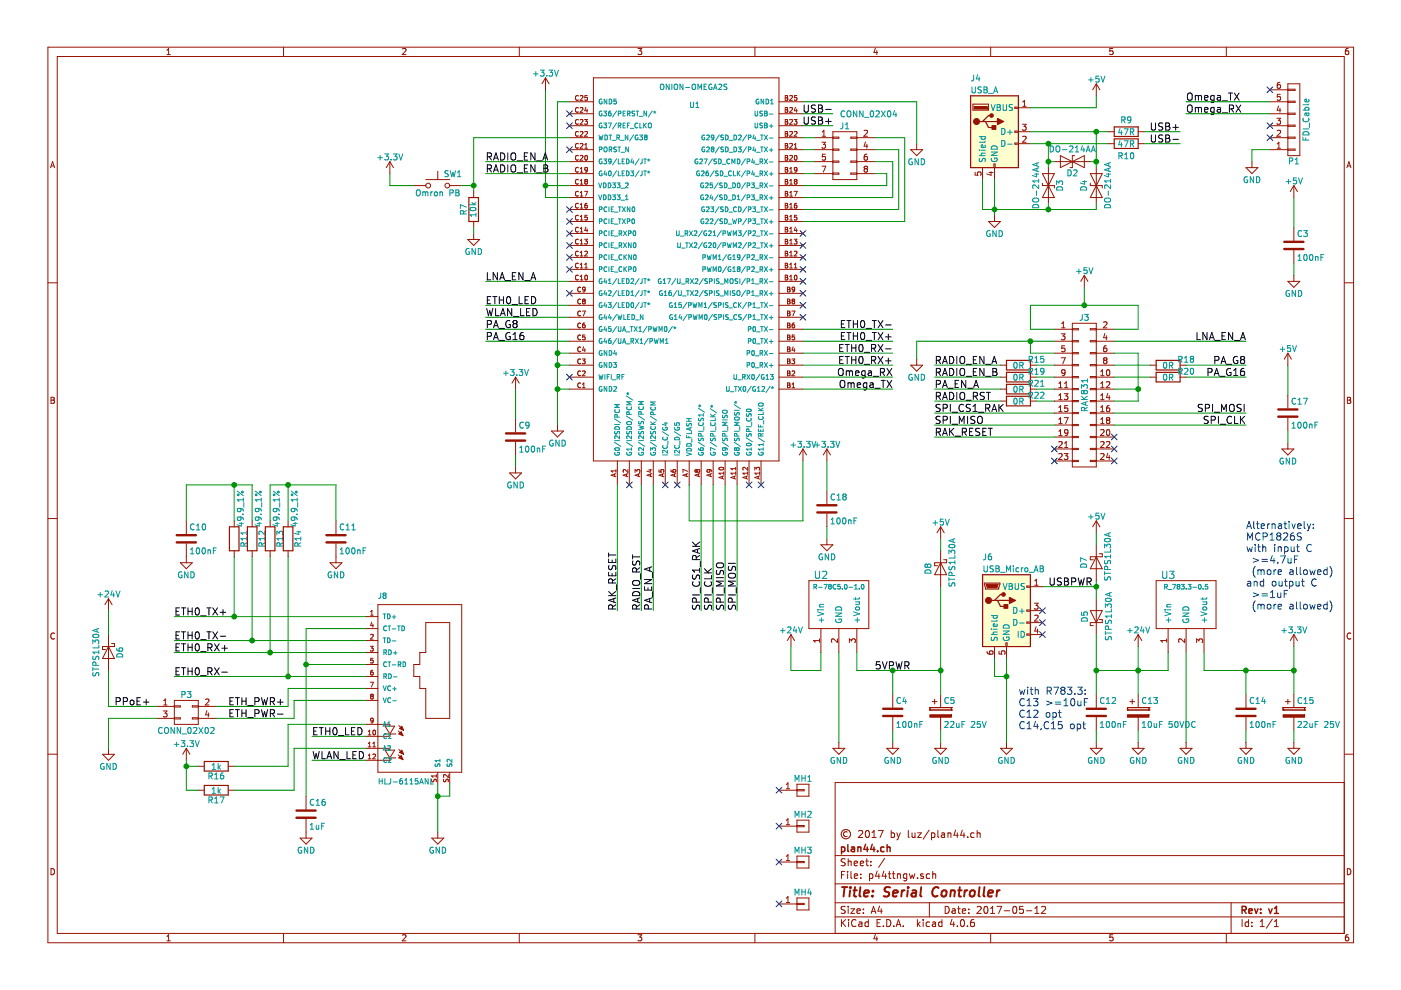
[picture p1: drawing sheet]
EESchema Schematic File Version 2
LIBS:power
LIBS:device
LIBS:transistors
LIBS:conn
LIBS:linear
LIBS:regul
LIBS:74xx
LIBS:74xgxx
LIBS:cmos4000
LIBS:adc-dac
LIBS:memory
LIBS:xilinx
LIBS:microcontrollers
LIBS:dsp
LIBS:microchip
LIBS:analog_switches
LIBS:motorola
LIBS:texas
LIBS:intel
LIBS:audio
LIBS:interface
LIBS:digital-audio
LIBS:philips
LIBS:display
LIBS:cypress
LIBS:siliconi
LIBS:opto
LIBS:atmel
LIBS:contrib
LIBS:valves
LIBS:leds
LIBS:mechanical
LIBS:switches
LIBS:plan44
LIBS:p44ttngw-cache
EELAYER 25 0
EELAYER END
$Descr A4 11693 8268
encoding utf-8
Sheet 1 1
Title "Serial Controller"
Date "2017-05-12"
Rev "v1"
Comp "plan44.ch"
Comment1 "© 2017 by luz/plan44.ch"
Comment2 ""
Comment3 ""
Comment4 ""
$EndDescr
$Comp
L GND #PWR01
U 1 1
P 7650 1200
F 0 "#PWR01" H 7650 950 50  0001 C CNN
F 1 "GND" H 7650 1050 50  0000 C CNN
F 2 "" H 7650 1200 50  0000 C CNN
F 3 "" H 7650 1200 50  0000 C CNN
	1    7650 1200
	1    0    0    -1  
$EndComp
$Comp
L Recom_R78Cxx U3
U 1 1
P 9900 5100
F 0 "U3" H 9750 5400 60  0000 C CNN
F 1 "R_783.3-0.5" H 9900 5300 39  0000 C CNN
F 2 "plan44:Recom-R78Cxx" H 9900 5100 60  0001 C CNN
F 3 "" H 9900 5100 60  0001 C CNN
F 4 "distrelec.ch" H 9900 5100 60  0001 C CNN "Field4"
F 5 "169-07-680" H 9900 5100 60  0001 C CNN "Field5"
	1    9900 5100
	1    0    0    -1  
$EndComp
$Comp
L C C14
U 1 1
P 10400 5950
F 0 "C14" H 10425 6050 50  0000 L CNN
F 1 "100nF" H 10425 5850 50  0000 L CNN
F 2 "Capacitors_SMD:C_1206_HandSoldering" H 10438 5800 50  0001 C CNN
F 3 "" H 10400 5950 50  0000 C CNN
	1    10400 5950
	1    0    0    -1  
$EndComp
$Comp
L C C9
U 1 1
P 4300 3650
F 0 "C9" H 4325 3750 50  0000 L CNN
F 1 "100nF" H 4325 3550 50  0000 L CNN
F 2 "Capacitors_SMD:C_1206_HandSoldering" H 4338 3500 50  0001 C CNN
F 3 "" H 4300 3650 50  0000 C CNN
	1    4300 3650
	1    0    0    -1  
$EndComp
$Comp
L GND #PWR02
U 1 1
P 4300 3900
F 0 "#PWR02" H 4300 3650 50  0001 C CNN
F 1 "GND" H 4300 3750 50  0000 C CNN
F 2 "" H 4300 3900 50  0000 C CNN
F 3 "" H 4300 3900 50  0000 C CNN
	1    4300 3900
	1    0    0    -1  
$EndComp
$Comp
L GND #PWR03
U 1 1
P 10400 6200
F 0 "#PWR03" H 10400 5950 50  0001 C CNN
F 1 "GND" H 10400 6050 50  0000 C CNN
F 2 "" H 10400 6200 50  0000 C CNN
F 3 "" H 10400 6200 50  0000 C CNN
	1    10400 6200
	1    0    0    -1  
$EndComp
$Comp
L CP C13
U 1 1
P 9500 5950
F 0 "C13" H 9525 6050 50  0000 L CNN
F 1 "10uF 50VDC" H 9525 5850 50  0000 L CNN
F 2 "Capacitors_ThroughHole:CP_Radial_D7.5mm_P2.50mm" H 9538 5800 50  0001 C CNN
F 3 "" H 9500 5950 50  0000 C CNN
F 4 "distrelec.ch" H 9500 5950 60  0001 C CNN "Field4"
F 5 "167-00-587" H 9500 5950 60  0001 C CNN "Field5"
	1    9500 5950
	1    0    0    -1  
$EndComp
$Comp
L GND #PWR04
U 1 1
P 9500 6200
F 0 "#PWR04" H 9500 5950 50  0001 C CNN
F 1 "GND" H 9500 6050 50  0000 C CNN
F 2 "" H 9500 6200 50  0000 C CNN
F 3 "" H 9500 6200 50  0000 C CNN
	1    9500 6200
	1    0    0    -1  
$EndComp
$Comp
L GND #PWR05
U 1 1
P 9900 6200
F 0 "#PWR05" H 9900 5950 50  0001 C CNN
F 1 "GND" H 9900 6050 50  0000 C CNN
F 2 "" H 9900 6200 50  0000 C CNN
F 3 "" H 9900 6200 50  0000 C CNN
	1    9900 6200
	1    0    0    -1  
$EndComp
$Comp
L +3.3V #PWR06
U 1 1
P 10800 5400
F 0 "#PWR06" H 10800 5250 50  0001 C CNN
F 1 "+3.3V" H 10800 5540 50  0000 C CNN
F 2 "" H 10800 5400 50  0000 C CNN
F 3 "" H 10800 5400 50  0000 C CNN
	1    10800 5400
	1    0    0    -1  
$EndComp
$Comp
L +3.3V #PWR07
U 1 1
P 4300 3250
F 0 "#PWR07" H 4300 3100 50  0001 C CNN
F 1 "+3.3V" H 4300 3390 50  0000 C CNN
F 2 "" H 4300 3250 50  0000 C CNN
F 3 "" H 4300 3250 50  0000 C CNN
	1    4300 3250
	1    0    0    -1  
$EndComp
Text Label 7450 3150 2    60   ~ 0
Omega_RX
Text Label 7450 3250 2    60   ~ 0
Omega_TX
$Comp
L CONN_01X06 P1
U 1 1
P 10800 1000
F 0 "P1" H 10800 1350 50  0000 C CNN
F 1 "FDI_Cable" V 10900 1000 50  0000 C CNN
F 2 "Pin_Headers:Pin_Header_Straight_1x06_Pitch2.54mm" H 10800 1000 50  0001 C CNN
F 3 "" H 10800 1000 50  0000 C CNN
	1    10800 1000
	1    0    0    1   
$EndComp
$Comp
L GND #PWR08
U 1 1
P 10450 1350
F 0 "#PWR08" H 10450 1100 50  0001 C CNN
F 1 "GND" H 10450 1200 50  0000 C CNN
F 2 "" H 10450 1350 50  0000 C CNN
F 3 "" H 10450 1350 50  0000 C CNN
	1    10450 1350
	1    0    0    -1  
$EndComp
Text Label 9900 850  0    60   ~ 0
Omega_TX
Text Label 9900 950  0    60   ~ 0
Omega_RX
$Comp
L C C18
U 1 1
P 6900 4250
F 0 "C18" H 6925 4350 50  0000 L CNN
F 1 "100nF" H 6925 4150 50  0000 L CNN
F 2 "Capacitors_SMD:C_1206_HandSoldering" H 6938 4100 50  0001 C CNN
F 3 "" H 6900 4250 50  0000 C CNN
	1    6900 4250
	1    0    0    -1  
$EndComp
$Comp
L GND #PWR09
U 1 1
P 6900 4500
F 0 "#PWR09" H 6900 4250 50  0001 C CNN
F 1 "GND" H 6900 4350 50  0000 C CNN
F 2 "" H 6900 4500 50  0000 C CNN
F 3 "" H 6900 4500 50  0000 C CNN
	1    6900 4500
	1    0    0    -1  
$EndComp
$Comp
L +3.3V #PWR010
U 1 1
P 6900 3850
F 0 "#PWR010" H 6900 3700 50  0001 C CNN
F 1 "+3.3V" H 6900 3990 50  0000 C CNN
F 2 "" H 6900 3850 50  0000 C CNN
F 3 "" H 6900 3850 50  0000 C CNN
	1    6900 3850
	1    0    0    -1  
$EndComp
$Comp
L HLJ-6115ANL J8
U 1 1
P 3450 5850
F 0 "J8" H 3150 6700 45  0000 L BNN
F 1 "HLJ-6115ANL" H 3150 5150 45  0000 L BNN
F 2 "plan44:HLJ-6115ANL" H 3480 6000 20  0001 C CNN
F 3 "" H 3450 5850 60  0001 C CNN
F 4 "iTead Studio" H 3450 5850 60  0001 C CNN "Field4"
	1    3450 5850
	1    0    0    -1  
$EndComp
Text Label 7450 2750 2    60   ~ 0
ETH0_TX-
Text Label 7450 2850 2    60   ~ 0
ETH0_TX+
Text Label 7450 2950 2    60   ~ 0
ETH0_RX-
Text Label 7450 3050 2    60   ~ 0
ETH0_RX+
Text Label 1450 5150 0    60   ~ 0
ETH0_TX+
Text Label 1450 5350 0    60   ~ 0
ETH0_TX-
Text Label 1450 5450 0    60   ~ 0
ETH0_RX+
Text Label 1450 5650 0    60   ~ 0
ETH0_RX-
$Comp
L CONN_02X02 P3
U 1 1
P 1550 5950
F 0 "P3" H 1550 6100 50  0000 C CNN
F 1 "CONN_02X02" H 1550 5800 50  0000 C CNN
F 2 "Pin_Headers:Pin_Header_Straight_2x02_Pitch2.54mm" H 1550 4750 50  0001 C CNN
F 3 "" H 1550 4750 50  0000 C CNN
	1    1550 5950
	1    0    0    -1  
$EndComp
$Comp
L GND #PWR011
U 1 1
P 900 6250
F 0 "#PWR011" H 900 6000 50  0001 C CNN
F 1 "GND" H 900 6100 50  0000 C CNN
F 2 "" H 900 6250 50  0000 C CNN
F 3 "" H 900 6250 50  0000 C CNN
	1    900  6250
	1    0    0    -1  
$EndComp
$Comp
L C C16
U 1 1
P 2550 6800
F 0 "C16" H 2575 6900 50  0000 L CNN
F 1 "1uF" H 2575 6700 50  0000 L CNN
F 2 "Capacitors_SMD:C_1206_HandSoldering" H 2588 6650 50  0001 C CNN
F 3 "" H 2550 6800 50  0000 C CNN
	1    2550 6800
	1    0    0    -1  
$EndComp
$Comp
L GND #PWR012
U 1 1
P 2550 6950
F 0 "#PWR012" H 2550 6700 50  0001 C CNN
F 1 "GND" H 2550 6800 50  0000 C CNN
F 2 "" H 2550 6950 50  0000 C CNN
F 3 "" H 2550 6950 50  0000 C CNN
	1    2550 6950
	1    0    0    -1  
$EndComp
$Comp
L R R11
U 1 1
P 1950 4500
F 0 "R11" V 2030 4500 50  0000 C CNN
F 1 "49.9_1%" V 2000 4750 50  0000 C CNN
F 2 "Resistors_SMD:R_0805_HandSoldering" V 1880 4500 50  0001 C CNN
F 3 "" H 1950 4500 50  0000 C CNN
	1    1950 4500
	1    0    0    -1  
$EndComp
$Comp
L R R12
U 1 1
P 2100 4500
F 0 "R12" V 2180 4500 50  0000 C CNN
F 1 "49.9_1%" V 2150 4750 50  0000 C CNN
F 2 "Resistors_SMD:R_0805_HandSoldering" V 2030 4500 50  0001 C CNN
F 3 "" H 2100 4500 50  0000 C CNN
	1    2100 4500
	1    0    0    -1  
$EndComp
$Comp
L R R13
U 1 1
P 2250 4500
F 0 "R13" V 2330 4500 50  0000 C CNN
F 1 "49.9_1%" V 2300 4750 50  0000 C CNN
F 2 "Resistors_SMD:R_0805_HandSoldering" V 2180 4500 50  0001 C CNN
F 3 "" H 2250 4500 50  0000 C CNN
	1    2250 4500
	1    0    0    -1  
$EndComp
$Comp
L R R14
U 1 1
P 2400 4500
F 0 "R14" V 2480 4500 50  0000 C CNN
F 1 "49.9_1%" V 2450 4750 50  0000 C CNN
F 2 "Resistors_SMD:R_0805_HandSoldering" V 2330 4500 50  0001 C CNN
F 3 "" H 2400 4500 50  0000 C CNN
	1    2400 4500
	1    0    0    -1  
$EndComp
$Comp
L C C10
U 1 1
P 1550 4500
F 0 "C10" H 1575 4600 50  0000 L CNN
F 1 "100nF" H 1575 4400 50  0000 L CNN
F 2 "Capacitors_SMD:C_1206_HandSoldering" H 1588 4350 50  0001 C CNN
F 3 "" H 1550 4500 50  0000 C CNN
	1    1550 4500
	1    0    0    -1  
$EndComp
$Comp
L C C11
U 1 1
P 2800 4500
F 0 "C11" H 2825 4600 50  0000 L CNN
F 1 "100nF" H 2825 4400 50  0000 L CNN
F 2 "Capacitors_SMD:C_1206_HandSoldering" H 2838 4350 50  0001 C CNN
F 3 "" H 2800 4500 50  0000 C CNN
	1    2800 4500
	1    0    0    -1  
$EndComp
$Comp
L GND #PWR013
U 1 1
P 1550 4650
F 0 "#PWR013" H 1550 4400 50  0001 C CNN
F 1 "GND" H 1550 4500 50  0000 C CNN
F 2 "" H 1550 4650 50  0000 C CNN
F 3 "" H 1550 4650 50  0000 C CNN
	1    1550 4650
	1    0    0    -1  
$EndComp
$Comp
L GND #PWR014
U 1 1
P 2800 4650
F 0 "#PWR014" H 2800 4400 50  0001 C CNN
F 1 "GND" H 2800 4500 50  0000 C CNN
F 2 "" H 2800 4650 50  0000 C CNN
F 3 "" H 2800 4650 50  0000 C CNN
	1    2800 4650
	1    0    0    -1  
$EndComp
$Comp
L R R16
U 1 1
P 1800 6400
F 0 "R16" V 1880 6400 50  0000 C CNN
F 1 "1k" V 1800 6400 50  0000 C CNN
F 2 "Resistors_SMD:R_1206_HandSoldering" V 1730 6400 50  0001 C CNN
F 3 "" H 1800 6400 50  0000 C CNN
F 4 "distrelec.ch" V 1800 6400 60  0001 C CNN "Field4"
F 5 "300-56-913" V 1800 6400 60  0001 C CNN "Field5"
	1    1800 6400
	0    1    1    0   
$EndComp
$Comp
L R R17
U 1 1
P 1800 6600
F 0 "R17" V 1880 6600 50  0000 C CNN
F 1 "1k" V 1800 6600 50  0000 C CNN
F 2 "Resistors_SMD:R_1206_HandSoldering" V 1730 6600 50  0001 C CNN
F 3 "" H 1800 6600 50  0000 C CNN
	1    1800 6600
	0    1    1    0   
$EndComp
$Comp
L +3.3V #PWR015
U 1 1
P 1550 6350
F 0 "#PWR015" H 1550 6200 50  0001 C CNN
F 1 "+3.3V" H 1550 6490 50  0000 C CNN
F 2 "" H 1550 6350 50  0000 C CNN
F 3 "" H 1550 6350 50  0000 C CNN
	1    1550 6350
	1    0    0    -1  
$EndComp
Text Label 2600 6150 0    60   ~ 0
ETH0_LED
Text Label 4050 2550 0    60   ~ 0
ETH0_LED
$Comp
L GND #PWR016
U 1 1
P 3650 6950
F 0 "#PWR016" H 3650 6700 50  0001 C CNN
F 1 "GND" H 3650 6800 50  0000 C CNN
F 2 "" H 3650 6950 50  0000 C CNN
F 3 "" H 3650 6950 50  0000 C CNN
	1    3650 6950
	1    0    0    -1  
$EndComp
$Comp
L CONN_01X01 MH1
U 1 1
P 6700 6600
F 0 "MH1" H 6700 6700 50  0000 C CNN
F 1 "CONN_01X01" V 6800 6600 50  0001 C CNN
F 2 "Mounting_Holes:MountingHole_3.2mm_M3_DIN965_Pad" H 6700 6600 50  0001 C CNN
F 3 "" H 6700 6600 50  0000 C CNN
	1    6700 6600
	1    0    0    -1  
$EndComp
$Comp
L CONN_01X01 MH2
U 1 1
P 6700 6900
F 0 "MH2" H 6700 7000 50  0000 C CNN
F 1 "CONN_01X01" V 6800 6900 50  0001 C CNN
F 2 "Mounting_Holes:MountingHole_3.2mm_M3_DIN965_Pad" H 6700 6900 50  0001 C CNN
F 3 "" H 6700 6900 50  0000 C CNN
	1    6700 6900
	1    0    0    -1  
$EndComp
NoConn ~ 10600 750 
NoConn ~ 10600 1050
NoConn ~ 10600 1150
NoConn ~ 6500 6600
NoConn ~ 6500 6900
Text Label 1900 5900 0    60   ~ 0
ETH_PWR+
Text Label 1900 6000 0    60   ~ 0
ETH_PWR-
Wire Wire Line
	6900 3850 6900 4100
Wire Wire Line
	6900 4500 6900 4400
Wire Wire Line
	10600 850  9900 850 
Wire Wire Line
	10600 950  9900 950 
Wire Wire Line
	10450 1250 10600 1250
Wire Wire Line
	10450 1350 10450 1250
Wire Wire Line
	6700 3250 7450 3250
Wire Wire Line
	6700 3150 7450 3150
Wire Wire Line
	4300 3250 4300 3500
Connection ~ 10400 5600
Wire Wire Line
	10400 5800 10400 5600
Wire Wire Line
	10800 5400 10800 5800
Wire Wire Line
	10050 5600 10800 5600
Wire Wire Line
	10050 5450 10050 5600
Wire Wire Line
	9900 6200 9900 5450
Wire Wire Line
	10400 6200 10400 6100
Wire Wire Line
	9500 6200 9500 6100
Wire Wire Line
	9750 5600 9750 5450
Wire Wire Line
	4300 3900 4300 3800
Wire Wire Line
	7650 850  6700 850 
Wire Wire Line
	7650 850  7650 1200
Wire Wire Line
	6700 2850 7450 2850
Wire Wire Line
	6700 2750 7450 2750
Wire Wire Line
	6700 2950 7450 2950
Wire Wire Line
	6700 3050 7450 3050
Wire Wire Line
	1450 5150 3050 5150
Wire Wire Line
	1450 5350 3050 5350
Wire Wire Line
	1450 5450 3050 5450
Wire Wire Line
	1450 5650 3050 5650
Wire Wire Line
	2550 5550 3050 5550
Wire Wire Line
	2550 5250 2550 6650
Wire Wire Line
	3050 5250 2550 5250
Wire Wire Line
	1300 5900 900  5900
Wire Wire Line
	900  5900 900  5600
Wire Wire Line
	1300 6000 900  6000
Wire Wire Line
	900  6000 900  6250
Connection ~ 2550 5550
Wire Wire Line
	1950 4650 1950 5150
Connection ~ 1950 5150
Wire Wire Line
	2100 4650 2100 5350
Connection ~ 2100 5350
Wire Wire Line
	2400 5650 2400 4650
Connection ~ 2400 5650
Wire Wire Line
	2250 4650 2250 5450
Connection ~ 2250 5450
Wire Wire Line
	1550 4350 1550 4050
Wire Wire Line
	1550 4050 2100 4050
Wire Wire Line
	2100 4050 2100 4350
Wire Wire Line
	1950 4350 1950 4050
Connection ~ 1950 4050
Wire Wire Line
	2250 4350 2250 4050
Wire Wire Line
	2250 4050 2800 4050
Wire Wire Line
	2800 4050 2800 4350
Wire Wire Line
	2400 4350 2400 4050
Connection ~ 2400 4050
Wire Wire Line
	1950 6400 2400 6400
Wire Wire Line
	2400 6400 2400 6050
Wire Wire Line
	2400 6050 3050 6050
Wire Wire Line
	3050 6250 2450 6250
Wire Wire Line
	2450 6250 2450 6600
Wire Wire Line
	2450 6600 1950 6600
Wire Wire Line
	1550 6600 1650 6600
Wire Wire Line
	1550 6350 1550 6600
Wire Wire Line
	1550 6400 1650 6400
Connection ~ 1550 6400
Wire Wire Line
	3050 6150 2600 6150
Wire Wire Line
	3050 6350 2600 6350
Wire Wire Line
	4750 2650 4050 2650
Wire Wire Line
	4750 2850 4050 2850
Wire Wire Line
	4750 2750 4050 2750
Wire Wire Line
	3650 6550 3650 6950
Wire Wire Line
	3750 6550 3750 6650
Wire Wire Line
	3750 6650 3650 6650
Connection ~ 3650 6650
Wire Wire Line
	4750 2350 4050 2350
Wire Wire Line
	4750 2550 4050 2550
Wire Wire Line
	1800 5900 2400 5900
Wire Wire Line
	2400 5900 2400 5750
Wire Wire Line
	2400 5750 3050 5750
Wire Wire Line
	1800 6000 2450 6000
Wire Wire Line
	2450 6000 2450 5850
Wire Wire Line
	2450 5850 3050 5850
$Comp
L CP C15
U 1 1
P 10800 5950
F 0 "C15" H 10825 6050 50  0000 L CNN
F 1 "22uF 25V" H 10825 5850 50  0000 L CNN
F 2 "Capacitors_ThroughHole:CP_Radial_D7.5mm_P2.50mm" H 10838 5800 50  0001 C CNN
F 3 "" H 10800 5950 50  0000 C CNN
F 4 "distrelec.ch" H 10800 5950 60  0001 C CNN "Field4"
F 5 "167-00-355" H 10800 5950 60  0001 C CNN "Field5"
	1    10800 5950
	1    0    0    -1  
$EndComp
Connection ~ 10800 5600
$Comp
L GND #PWR017
U 1 1
P 10800 6200
F 0 "#PWR017" H 10800 5950 50  0001 C CNN
F 1 "GND" H 10800 6050 50  0000 C CNN
F 2 "" H 10800 6200 50  0000 C CNN
F 3 "" H 10800 6200 50  0000 C CNN
	1    10800 6200
	1    0    0    -1  
$EndComp
Wire Wire Line
	10800 6100 10800 6200
$Comp
L CONN_01X01 MH3
U 1 1
P 6700 7200
F 0 "MH3" H 6700 7300 50  0000 C CNN
F 1 "CONN_01X01" V 6800 7200 50  0001 C CNN
F 2 "Mounting_Holes:MountingHole_3.2mm_M3_DIN965_Pad" H 6700 7200 50  0001 C CNN
F 3 "" H 6700 7200 50  0000 C CNN
	1    6700 7200
	1    0    0    -1  
$EndComp
$Comp
L CONN_01X01 MH4
U 1 1
P 6700 7550
F 0 "MH4" H 6700 7650 50  0000 C CNN
F 1 "CONN_01X01" V 6800 7550 50  0001 C CNN
F 2 "Mounting_Holes:MountingHole_3.2mm_M3_DIN965_Pad" H 6700 7550 50  0001 C CNN
F 3 "" H 6700 7550 50  0000 C CNN
	1    6700 7550
	1    0    0    -1  
$EndComp
$Comp
L +3.3V #PWR018
U 1 1
P 4550 750
F 0 "#PWR018" H 4550 600 50  0001 C CNN
F 1 "+3.3V" H 4550 890 50  0000 C CNN
F 2 "" H 4550 750 50  0000 C CNN
F 3 "" H 4550 750 50  0000 C CNN
	1    4550 750 
	1    0    0    -1  
$EndComp
$Comp
L C C17
U 1 1
P 10750 3450
F 0 "C17" H 10775 3550 50  0000 L CNN
F 1 "100nF" H 10775 3350 50  0000 L CNN
F 2 "Capacitors_SMD:C_1206_HandSoldering" H 10788 3300 50  0001 C CNN
F 3 "" H 10750 3450 50  0000 C CNN
	1    10750 3450
	1    0    0    -1  
$EndComp
$Comp
L GND #PWR019
U 1 1
P 10750 3700
F 0 "#PWR019" H 10750 3450 50  0001 C CNN
F 1 "GND" H 10750 3550 50  0000 C CNN
F 2 "" H 10750 3700 50  0000 C CNN
F 3 "" H 10750 3700 50  0000 C CNN
	1    10750 3700
	1    0    0    -1  
$EndComp
Wire Wire Line
	10750 3050 10750 3300
Wire Wire Line
	10750 3700 10750 3600
$Comp
L +24V #PWR020
U 1 1
P 9500 5400
F 0 "#PWR020" H 9500 5250 50  0001 C CNN
F 1 "+24V" H 9500 5540 50  0000 C CNN
F 2 "" H 9500 5400 50  0000 C CNN
F 3 "" H 9500 5400 50  0000 C CNN
	1    9500 5400
	1    0    0    -1  
$EndComp
Wire Wire Line
	9150 5600 9750 5600
NoConn ~ 6500 7200
NoConn ~ 6500 7550
$Comp
L +24V #PWR021
U 1 1
P 900 5100
F 0 "#PWR021" H 900 4950 50  0001 C CNN
F 1 "+24V" H 900 5240 50  0000 C CNN
F 2 "" H 900 5100 50  0000 C CNN
F 3 "" H 900 5100 50  0000 C CNN
	1    900  5100
	1    0    0    -1  
$EndComp
$Comp
L C C12
U 1 1
P 9150 5950
F 0 "C12" H 9175 6050 50  0000 L CNN
F 1 "100nF" H 9175 5850 50  0000 L CNN
F 2 "Capacitors_SMD:C_1206_HandSoldering" H 9188 5800 50  0001 C CNN
F 3 "" H 9150 5950 50  0000 C CNN
	1    9150 5950
	1    0    0    -1  
$EndComp
$Comp
L GND #PWR022
U 1 1
P 9150 6200
F 0 "#PWR022" H 9150 5950 50  0001 C CNN
F 1 "GND" H 9150 6050 50  0000 C CNN
F 2 "" H 9150 6200 50  0000 C CNN
F 3 "" H 9150 6200 50  0000 C CNN
	1    9150 6200
	1    0    0    -1  
$EndComp
Wire Wire Line
	9150 6100 9150 6200
Text Label 4050 2650 0    60   ~ 0
WLAN_LED
Text Label 2600 6350 0    60   ~ 0
WLAN_LED
$Comp
L C C3
U 1 1
P 10800 2050
F 0 "C3" H 10825 2150 50  0000 L CNN
F 1 "100nF" H 10825 1950 50  0000 L CNN
F 2 "Capacitors_SMD:C_1206_HandSoldering" H 10838 1900 50  0001 C CNN
F 3 "" H 10800 2050 50  0000 C CNN
	1    10800 2050
	1    0    0    -1  
$EndComp
$Comp
L GND #PWR023
U 1 1
P 10800 2300
F 0 "#PWR023" H 10800 2050 50  0001 C CNN
F 1 "GND" H 10800 2150 50  0000 C CNN
F 2 "" H 10800 2300 50  0000 C CNN
F 3 "" H 10800 2300 50  0000 C CNN
	1    10800 2300
	1    0    0    -1  
$EndComp
Wire Wire Line
	10800 1650 10800 1900
Wire Wire Line
	10800 2300 10800 2200
$Comp
L ONION-OMEGA2S U1
U 1 1
P 5750 2250
F 0 "U1" H 5750 3600 45  0000 L BNN
F 1 "ONION-OMEGA2S" H 5500 3750 45  0000 L BNN
F 2 "plan44:ONION-OMEGA2S" H 5800 3500 20  0001 C CNN
F 3 "" H 4650 2350 60  0001 C CNN
F 4 "onion.io" H 5750 2250 60  0001 C CNN "Field4"
F 5 "Omega2S" H 5750 2250 60  0001 C CNN "Field5"
	1    5750 2250
	1    0    0    -1  
$EndComp
Wire Wire Line
	4750 2950 4650 2950
Wire Wire Line
	4650 850  4650 3550
Wire Wire Line
	4750 3050 4650 3050
Connection ~ 4650 3050
Wire Wire Line
	4750 3250 4650 3250
Connection ~ 4650 3250
NoConn ~ 4750 3150
$Comp
L GND #PWR024
U 1 1
P 4650 3550
F 0 "#PWR024" H 4650 3300 50  0001 C CNN
F 1 "GND" H 4650 3400 50  0000 C CNN
F 2 "" H 4650 3550 50  0000 C CNN
F 3 "" H 4650 3550 50  0000 C CNN
	1    4650 3550
	1    0    0    -1  
$EndComp
Wire Wire Line
	4550 750  4550 1650
Wire Wire Line
	4550 1650 4750 1650
Wire Wire Line
	4750 1550 4550 1550
Connection ~ 4550 1550
Wire Wire Line
	4650 850  4750 850 
Connection ~ 4650 2950
Wire Wire Line
	4750 1350 4050 1350
Wire Wire Line
	4750 1450 4050 1450
Wire Wire Line
	5750 4050 5750 4350
Wire Wire Line
	5750 4350 6700 4350
Wire Wire Line
	6700 4350 6700 3850
$Comp
L +3.3V #PWR025
U 1 1
P 6700 3850
F 0 "#PWR025" H 6700 3700 50  0001 C CNN
F 1 "+3.3V" H 6700 3990 50  0000 C CNN
F 2 "" H 6700 3850 50  0000 C CNN
F 3 "" H 6700 3850 50  0000 C CNN
	1    6700 3850
	1    0    0    -1  
$EndComp
$Comp
L GND #PWR026
U 1 1
P 8400 6200
F 0 "#PWR026" H 8400 5950 50  0001 C CNN
F 1 "GND" H 8400 6050 50  0000 C CNN
F 2 "" H 8400 6200 50  0000 C CNN
F 3 "" H 8400 6200 50  0000 C CNN
	1    8400 6200
	1    0    0    -1  
$EndComp
$Comp
L D_Schottky D5
U 1 1
P 9150 5150
F 0 "D5" H 9150 5250 50  0000 C CNN
F 1 "STPS1L30A" H 9150 5050 50  0000 C CNN
F 2 "Diodes_SMD:D_SMA_Handsoldering" H 9150 5150 50  0001 C CNN
F 3 "" H 9150 5150 50  0001 C CNN
	1    9150 5150
	0    -1   -1   0   
$EndComp
Wire Wire Line
	8700 4900 9150 4900
Wire Wire Line
	9150 4850 9150 5000
$Comp
L CONN_02X04 J1
U 1 1
P 7050 1300
F 0 "J1" H 7050 1550 50  0000 C CNN
F 1 "CONN_02X04" H 7250 1650 50  0000 C CNN
F 2 "Pin_Headers:Pin_Header_Straight_2x04_Pitch2.54mm" H 7050 100 50  0001 C CNN
F 3 "" H 7050 100 50  0001 C CNN
	1    7050 1300
	1    0    0    -1  
$EndComp
Wire Wire Line
	6700 1150 6800 1150
Wire Wire Line
	6700 1250 6800 1250
Wire Wire Line
	6700 1350 6800 1350
Wire Wire Line
	6700 1450 6800 1450
Wire Wire Line
	6700 1550 7400 1550
Wire Wire Line
	7400 1550 7400 1450
Wire Wire Line
	7400 1450 7300 1450
Wire Wire Line
	6700 1650 7450 1650
Wire Wire Line
	7450 1650 7450 1350
Wire Wire Line
	7450 1350 7300 1350
Wire Wire Line
	7300 1250 7500 1250
Wire Wire Line
	7500 1250 7500 1750
Wire Wire Line
	7500 1750 6700 1750
Wire Wire Line
	6700 1850 7550 1850
Wire Wire Line
	7550 1850 7550 1150
Wire Wire Line
	7550 1150 7300 1150
$Comp
L SW_Push SW1
U 1 1
P 3650 1550
F 0 "SW1" H 3700 1650 50  0000 L CNN
F 1 "Omron PB" H 3650 1490 50  0000 C CNN
F 2 "Buttons_Switches_ThroughHole:SW_PUSH_6mm_h4.3mm" H 3650 1750 50  0001 C CNN
F 3 "" H 3650 1750 50  0001 C CNN
F 4 "distrelec.ch" H 3650 1550 60  0001 C CNN "Field4"
F 5 "110-88-847" H 3650 1550 60  0001 C CNN "Field5"
	1    3650 1550
	1    0    0    -1  
$EndComp
Wire Wire Line
	4750 1150 3950 1150
Wire Wire Line
	3950 1150 3950 1600
Wire Wire Line
	3950 1550 3850 1550
Wire Wire Line
	3450 1550 3250 1550
Wire Wire Line
	3250 1550 3250 1450
$Comp
L +3.3V #PWR028
U 1 1
P 3250 1450
F 0 "#PWR028" H 3250 1300 50  0001 C CNN
F 1 "+3.3V" H 3250 1590 50  0000 C CNN
F 2 "" H 3250 1450 50  0000 C CNN
F 3 "" H 3250 1450 50  0000 C CNN
	1    3250 1450
	1    0    0    -1  
$EndComp
$Comp
L R R7
U 1 1
P 3950 1750
F 0 "R7" V 4030 1750 50  0000 C CNN
F 1 "10k" V 3950 1750 50  0000 C CNN
F 2 "Resistors_SMD:R_1206_HandSoldering" V 3880 1750 50  0001 C CNN
F 3 "" H 3950 1750 50  0001 C CNN
	1    3950 1750
	-1   0    0    1   
$EndComp
Connection ~ 3950 1550
$Comp
L GND #PWR029
U 1 1
P 3950 1950
F 0 "#PWR029" H 3950 1700 50  0001 C CNN
F 1 "GND" H 3950 1800 50  0000 C CNN
F 2 "" H 3950 1950 50  0000 C CNN
F 3 "" H 3950 1950 50  0000 C CNN
	1    3950 1950
	1    0    0    -1  
$EndComp
Wire Wire Line
	3950 1950 3950 1900
$Comp
L D_Schottky D6
U 1 1
P 900 5450
F 0 "D6" H 900 5550 50  0000 C CNN
F 1 "STPS1L30A" H 900 5350 50  0000 C CNN
F 2 "Diodes_SMD:D_SMA_Handsoldering" H 900 5450 50  0001 C CNN
F 3 "" H 900 5450 50  0001 C CNN
	1    900  5450
	0    1    1    0   
$EndComp
Wire Wire Line
	900  5100 900  5300
NoConn ~ 4750 1250
NoConn ~ 4750 1750
NoConn ~ 4750 1850
NoConn ~ 4750 1950
NoConn ~ 4750 2050
NoConn ~ 4750 2150
NoConn ~ 4750 2250
NoConn ~ 6250 4050
NoConn ~ 6350 4050
NoConn ~ 5250 4050
$Comp
L USB_A J4
U 1 1
P 8300 1100
F 0 "J4" H 8100 1550 50  0000 L CNN
F 1 "USB_A" H 8100 1450 50  0000 L CNN
F 2 "Connect:USB_A" H 8450 1050 50  0001 C CNN
F 3 "" H 8450 1050 50  0001 C CNN
F 4 "distrelec.ch" H 8300 1100 60  0001 C CNN "Field4"
F 5 "300-49-711" H 8300 1100 60  0001 C CNN "Field5"
	1    8300 1100
	1    0    0    -1  
$EndComp
Wire Wire Line
	8200 1500 8200 1750
Wire Wire Line
	8300 1500 8300 1800
$Comp
L GND #PWR030
U 1 1
P 8300 1800
F 0 "#PWR030" H 8300 1550 50  0001 C CNN
F 1 "GND" H 8300 1650 50  0000 C CNN
F 2 "" H 8300 1800 50  0000 C CNN
F 3 "" H 8300 1800 50  0000 C CNN
	1    8300 1800
	1    0    0    -1  
$EndComp
Wire Wire Line
	8200 1750 9150 1750
Connection ~ 8300 1750
Connection ~ 9150 4900
$Comp
L D_TVS D3
U 1 1
P 8750 1550
F 0 "D3" H 8750 1650 50  0000 C CNN
F 1 "DO-214AA" H 8750 1450 50  0000 C CNN
F 2 "Diodes_SMD:D_SMB_Handsoldering" H 8750 1550 50  0001 C CNN
F 3 "" H 8750 1550 50  0001 C CNN
F 4 "distrelec.ch" H 8750 1550 60  0001 C CNN "Field4"
F 5 "170-13-564" H 8750 1550 60  0001 C CNN "Field5"
	1    8750 1550
	0    1    1    0   
$EndComp
$Comp
L D_TVS D4
U 1 1
P 9150 1550
F 0 "D4" H 9150 1450 50  0000 C CNN
F 1 "DO-214AA" H 9150 1650 50  0000 C CNN
F 2 "Diodes_SMD:D_SMB_Handsoldering" H 9150 1550 50  0001 C CNN
F 3 "" H 9150 1550 50  0001 C CNN
	1    9150 1550
	0    1    1    0   
$EndComp
Wire Wire Line
	9150 1750 9150 1700
Wire Wire Line
	8750 1700 8750 1750
Connection ~ 8750 1750
Wire Wire Line
	8600 1100 9250 1100
Wire Wire Line
	8600 1200 9250 1200
$Comp
L D_TVS D2
U 1 1
P 8950 1350
F 0 "D2" H 8950 1450 50  0000 C CNN
F 1 "DO-214AA" H 8950 1250 50  0000 C CNN
F 2 "Diodes_SMD:D_SMB_Handsoldering" H 8950 1350 50  0001 C CNN
F 3 "" H 8950 1350 50  0001 C CNN
	1    8950 1350
	-1   0    0    1   
$EndComp
Wire Wire Line
	8750 1200 8750 1400
Connection ~ 8750 1200
Wire Wire Line
	8800 1350 8750 1350
Connection ~ 8750 1350
Wire Wire Line
	9150 1100 9150 1400
Connection ~ 9150 1100
Wire Wire Line
	9100 1350 9150 1350
Connection ~ 9150 1350
Wire Wire Line
	6700 950  6950 950 
Wire Wire Line
	6700 1050 6950 1050
Text Label 6950 950  2    60   ~ 0
USB-
Text Label 6950 1050 2    60   ~ 0
USB+
Text Label 9850 1100 2    60   ~ 0
USB+
Text Label 9850 1200 2    60   ~ 0
USB-
$Comp
L R R9
U 1 1
P 9400 1100
F 0 "R9" V 9300 1100 50  0000 C CNN
F 1 "47R" V 9400 1100 50  0000 C CNN
F 2 "Resistors_SMD:R_1206_HandSoldering" V 9330 1100 50  0001 C CNN
F 3 "" H 9400 1100 50  0001 C CNN
F 4 "distrelec.ch" V 9400 1100 60  0001 C CNN "Field4"
F 5 "300-56-961" V 9400 1100 60  0001 C CNN "Field5"
	1    9400 1100
	0    1    1    0   
$EndComp
$Comp
L R R10
U 1 1
P 9400 1200
F 0 "R10" V 9500 1200 50  0000 C CNN
F 1 "47R" V 9400 1200 50  0000 C CNN
F 2 "Resistors_SMD:R_1206_HandSoldering" V 9330 1200 50  0001 C CNN
F 3 "" H 9400 1200 50  0001 C CNN
	1    9400 1200
	0    1    1    0   
$EndComp
Wire Wire Line
	9550 1100 9850 1100
Wire Wire Line
	9550 1200 9850 1200
$Comp
L USB_OTG J6
U 1 1
P 8400 5100
F 0 "J6" H 8200 5550 50  0000 L CNN
F 1 "USB_Micro_AB" H 8200 5450 50  0000 L CNN
F 2 "plan44:USB_Micro-B-SMD" H 8550 5050 50  0001 C CNN
F 3 "" H 8550 5050 50  0001 C CNN
F 4 "distrelec.ch" H 8400 5100 60  0001 C CNN "Field4"
F 5 "300-09-164" H 8400 5100 60  0001 C CNN "Field5"
	1    8400 5100
	1    0    0    -1  
$EndComp
Wire Wire Line
	8400 5500 8400 6200
Wire Wire Line
	8300 5500 8300 5650
Wire Wire Line
	8300 5650 8400 5650
Connection ~ 8400 5650
NoConn ~ 8700 5100
NoConn ~ 8700 5200
NoConn ~ 8700 5300
Text Label 950  5900 0    60   ~ 0
PPoE+
$Comp
L D_Schottky D7
U 1 1
P 9150 4700
F 0 "D7" H 9150 4600 50  0000 C CNN
F 1 "STPS1L30A" H 9100 4800 50  0000 C CNN
F 2 "Diodes_SMD:D_SMA_Handsoldering" H 9150 4700 50  0001 C CNN
F 3 "" H 9150 4700 50  0001 C CNN
F 4 "distrelec.ch" H 9150 4700 60  0001 C CNN "Field4"
F 5 "300-18-841" H 9150 4700 60  0001 C CNN "Field5"
	1    9150 4700
	0    1    1    0   
$EndComp
Text Label 8750 4900 0    60   ~ 0
USBPWR
Wire Wire Line
	9150 5300 9150 5800
Connection ~ 9150 5600
Wire Wire Line
	9500 5400 9500 5800
Connection ~ 9500 5600
Text Notes 10400 5100 0    60   ~ 0
Alternatively:\nMCP1826S\nwith input C\n >=4.7uF\n (more allowed)\nand output C\n >=1uF\n (more allowed)
Text Notes 8500 6100 0    60   ~ 0
with R783.3:\nC13 >=10uF\nC12 opt\nC14,C15 opt
Wire Wire Line
	8600 900  9150 900 
$Comp
L +5V #PWR031
U 1 1
P 9150 800
F 0 "#PWR031" H 9150 650 50  0001 C CNN
F 1 "+5V" H 9150 940 50  0000 C CNN
F 2 "" H 9150 800 50  0001 C CNN
F 3 "" H 9150 800 50  0001 C CNN
	1    9150 800 
	1    0    0    -1  
$EndComp
Wire Wire Line
	9150 900  9150 800 
$Comp
L Recom_R78Cxx U2
U 1 1
P 7000 5100
F 0 "U2" H 6850 5400 60  0000 C CNN
F 1 "R-78C5.0-1.0" H 7000 5300 39  0000 C CNN
F 2 "plan44:Recom-R78Cxx" H 7000 5100 60  0001 C CNN
F 3 "" H 7000 5100 60  0001 C CNN
F 4 "distrelec.ch" H 7000 5100 60  0001 C CNN "Field4"
F 5 "110-34-511" H 7000 5100 60  0001 C CNN "Field5"
	1    7000 5100
	1    0    0    -1  
$EndComp
$Comp
L C C4
U 1 1
P 7450 5950
F 0 "C4" H 7475 6050 50  0000 L CNN
F 1 "100nF" H 7475 5850 50  0000 L CNN
F 2 "Capacitors_SMD:C_1206_HandSoldering" H 7488 5800 50  0001 C CNN
F 3 "" H 7450 5950 50  0000 C CNN
	1    7450 5950
	1    0    0    -1  
$EndComp
$Comp
L GND #PWR032
U 1 1
P 7450 6200
F 0 "#PWR032" H 7450 5950 50  0001 C CNN
F 1 "GND" H 7450 6050 50  0000 C CNN
F 2 "" H 7450 6200 50  0000 C CNN
F 3 "" H 7450 6200 50  0000 C CNN
	1    7450 6200
	1    0    0    -1  
$EndComp
$Comp
L GND #PWR033
U 1 1
P 7000 6200
F 0 "#PWR033" H 7000 5950 50  0001 C CNN
F 1 "GND" H 7000 6050 50  0000 C CNN
F 2 "" H 7000 6200 50  0000 C CNN
F 3 "" H 7000 6200 50  0000 C CNN
	1    7000 6200
	1    0    0    -1  
$EndComp
Connection ~ 7450 5600
Wire Wire Line
	7450 5800 7450 5600
Wire Wire Line
	7150 5600 7850 5600
Wire Wire Line
	7150 5450 7150 5600
Wire Wire Line
	7000 6200 7000 5450
Wire Wire Line
	7450 6200 7450 6100
Wire Wire Line
	6850 5600 6850 5450
$Comp
L CP C5
U 1 1
P 7850 5950
F 0 "C5" H 7875 6050 50  0000 L CNN
F 1 "22uF 25V" H 7875 5850 50  0000 L CNN
F 2 "Capacitors_ThroughHole:CP_Radial_D7.5mm_P2.50mm" H 7888 5800 50  0001 C CNN
F 3 "" H 7850 5950 50  0000 C CNN
F 4 "distrelec.ch" H 7850 5950 60  0001 C CNN "Field4"
F 5 "167-00-355" H 7850 5950 60  0001 C CNN "Field5"
	1    7850 5950
	1    0    0    -1  
$EndComp
Connection ~ 7850 5600
$Comp
L GND #PWR034
U 1 1
P 7850 6200
F 0 "#PWR034" H 7850 5950 50  0001 C CNN
F 1 "GND" H 7850 6050 50  0000 C CNN
F 2 "" H 7850 6200 50  0000 C CNN
F 3 "" H 7850 6200 50  0000 C CNN
	1    7850 6200
	1    0    0    -1  
$EndComp
Wire Wire Line
	7850 6100 7850 6200
$Comp
L +24V #PWR035
U 1 1
P 6600 5400
F 0 "#PWR035" H 6600 5250 50  0001 C CNN
F 1 "+24V" H 6600 5540 50  0000 C CNN
F 2 "" H 6600 5400 50  0000 C CNN
F 3 "" H 6600 5400 50  0000 C CNN
	1    6600 5400
	1    0    0    -1  
$EndComp
$Comp
L +5V #PWR036
U 1 1
P 9150 4450
F 0 "#PWR036" H 9150 4300 50  0001 C CNN
F 1 "+5V" H 9150 4590 50  0000 C CNN
F 2 "" H 9150 4450 50  0001 C CNN
F 3 "" H 9150 4450 50  0001 C CNN
	1    9150 4450
	1    0    0    -1  
$EndComp
Wire Wire Line
	9150 4450 9150 4550
Wire Wire Line
	7850 4900 7850 5800
$Comp
L D_Schottky D8
U 1 1
P 7850 4750
F 0 "D8" H 7850 4650 50  0000 C CNN
F 1 "STPS1L30A" H 7800 4850 50  0000 C CNN
F 2 "Diodes_SMD:D_SMA_Handsoldering" H 7850 4750 50  0001 C CNN
F 3 "" H 7850 4750 50  0001 C CNN
F 4 "distrelec.ch" H 7850 4750 60  0001 C CNN "Field4"
F 5 "300-18-841" H 7850 4750 60  0001 C CNN "Field5"
	1    7850 4750
	0    1    1    0   
$EndComp
$Comp
L +5V #PWR037
U 1 1
P 7850 4500
F 0 "#PWR037" H 7850 4350 50  0001 C CNN
F 1 "+5V" H 7850 4640 50  0000 C CNN
F 2 "" H 7850 4500 50  0001 C CNN
F 3 "" H 7850 4500 50  0001 C CNN
	1    7850 4500
	1    0    0    -1  
$EndComp
Wire Wire Line
	7850 4500 7850 4600
Wire Wire Line
	6600 5400 6600 5600
Wire Wire Line
	6600 5600 6850 5600
$Comp
L CONN_02X12 J3
U 1 1
P 9050 3300
F 0 "J3" H 9050 3950 50  0000 C CNN
F 1 "RAK831" V 9050 3300 50  0000 C CNN
F 2 "plan44:RAK831" H 9050 2100 50  0001 C CNN
F 3 "" H 9050 2100 50  0001 C CNN
	1    9050 3300
	1    0    0    -1  
$EndComp
Wire Wire Line
	8800 2750 8600 2750
Wire Wire Line
	8600 2750 8600 2550
Wire Wire Line
	8600 2550 9500 2550
Wire Wire Line
	9500 2550 9500 2750
Wire Wire Line
	9500 2750 9300 2750
$Comp
L +5V #PWR038
U 1 1
P 9050 2400
F 0 "#PWR038" H 9050 2250 50  0001 C CNN
F 1 "+5V" H 9050 2540 50  0000 C CNN
F 2 "" H 9050 2400 50  0001 C CNN
F 3 "" H 9050 2400 50  0001 C CNN
	1    9050 2400
	1    0    0    -1  
$EndComp
Wire Wire Line
	9050 2400 9050 2550
Connection ~ 9050 2550
Wire Wire Line
	7650 2850 8800 2850
Wire Wire Line
	7650 2850 7650 3000
$Comp
L GND #PWR039
U 1 1
P 7650 3000
F 0 "#PWR039" H 7650 2750 50  0001 C CNN
F 1 "GND" H 7650 2850 50  0000 C CNN
F 2 "" H 7650 3000 50  0000 C CNN
F 3 "" H 7650 3000 50  0000 C CNN
	1    7650 3000
	1    0    0    -1  
$EndComp
Wire Wire Line
	8800 2950 8600 2950
Wire Wire Line
	8600 2950 8600 2850
Connection ~ 8600 2850
Wire Wire Line
	9300 2950 9500 2950
Wire Wire Line
	9500 2950 9500 3350
Wire Wire Line
	9500 3250 9300 3250
Wire Wire Line
	9500 3350 9300 3350
Connection ~ 9500 3250
Wire Wire Line
	8800 3650 7800 3650
Text Label 7800 3650 0    60   ~ 0
RAK_RESET
NoConn ~ 5550 4050
NoConn ~ 5650 4050
Wire Wire Line
	5850 4050 5850 5100
Text Label 5850 5100 1    60   ~ 0
SPI_CS1_RAK
Wire Wire Line
	5950 4050 5950 5100
Text Label 6050 5100 1    60   ~ 0
SPI_MISO
Wire Wire Line
	6050 4050 6050 5100
Wire Wire Line
	6150 4050 6150 5100
Text Label 6150 5100 1    60   ~ 0
SPI_MOSI
Text Label 5950 5100 1    60   ~ 0
SPI_CLK
Wire Wire Line
	8800 3450 7800 3450
Text Label 7800 3450 0    60   ~ 0
SPI_CS1_RAK
Wire Wire Line
	8800 3550 7800 3550
Text Label 7800 3550 0    60   ~ 0
SPI_MISO
Wire Wire Line
	9300 3450 10400 3450
Text Label 10400 3450 2    60   ~ 0
SPI_MOSI
Wire Wire Line
	9300 3550 10400 3550
Text Label 10400 3550 2    60   ~ 0
SPI_CLK
Wire Wire Line
	9300 2850 10400 2850
Text Label 10400 2850 2    60   ~ 0
LNA_EN_A
NoConn ~ 6700 1950
NoConn ~ 6700 2050
NoConn ~ 6700 2150
NoConn ~ 6700 2250
Text Label 4050 2350 0    60   ~ 0
LNA_EN_A
Text Label 7800 3050 0    60   ~ 0
RADIO_EN_A
Text Label 7800 3150 0    60   ~ 0
RADIO_EN_B
Text Label 7800 3250 0    60   ~ 0
PA_EN_A
Text Label 7800 3350 0    60   ~ 0
RADIO_RST
NoConn ~ 8800 3750
NoConn ~ 8800 3850
NoConn ~ 9300 3850
NoConn ~ 9300 3750
NoConn ~ 9300 3650
Text Label 10400 3050 2    60   ~ 0
PA_G8
Text Label 10400 3150 2    60   ~ 0
PA_G16
Text Label 4050 1350 0    60   ~ 0
RADIO_EN_A
Text Label 4050 1450 0    60   ~ 0
RADIO_EN_B
$Comp
L R R15
U 1 1
P 8500 3050
F 0 "R15" V 8450 3200 50  0000 C CNN
F 1 "0R" V 8500 3050 50  0000 C CNN
F 2 "Resistors_SMD:R_1206_HandSoldering" V 8430 3050 50  0001 C CNN
F 3 "" H 8500 3050 50  0001 C CNN
F 4 "distrelec.ch" V 8500 3050 60  0001 C CNN "Field4"
F 5 "300-56-961" V 8500 3050 60  0001 C CNN "Field5"
	1    8500 3050
	0    1    1    0   
$EndComp
$Comp
L R R19
U 1 1
P 8500 3150
F 0 "R19" V 8450 3300 50  0000 C CNN
F 1 "0R" V 8500 3150 50  0000 C CNN
F 2 "Resistors_SMD:R_1206_HandSoldering" V 8430 3150 50  0001 C CNN
F 3 "" H 8500 3150 50  0001 C CNN
F 4 "distrelec.ch" V 8500 3150 60  0001 C CNN "Field4"
F 5 "300-56-961" V 8500 3150 60  0001 C CNN "Field5"
	1    8500 3150
	0    1    1    0   
$EndComp
$Comp
L R R21
U 1 1
P 8500 3250
F 0 "R21" V 8450 3400 50  0000 C CNN
F 1 "0R" V 8500 3250 50  0000 C CNN
F 2 "Resistors_SMD:R_1206_HandSoldering" V 8430 3250 50  0001 C CNN
F 3 "" H 8500 3250 50  0001 C CNN
F 4 "distrelec.ch" V 8500 3250 60  0001 C CNN "Field4"
F 5 "300-56-961" V 8500 3250 60  0001 C CNN "Field5"
	1    8500 3250
	0    1    1    0   
$EndComp
$Comp
L R R22
U 1 1
P 8500 3350
F 0 "R22" V 8450 3500 50  0000 C CNN
F 1 "0R" V 8500 3350 50  0000 C CNN
F 2 "Resistors_SMD:R_1206_HandSoldering" V 8430 3350 50  0001 C CNN
F 3 "" H 8500 3350 50  0001 C CNN
F 4 "distrelec.ch" V 8500 3350 60  0001 C CNN "Field4"
F 5 "300-56-961" V 8500 3350 60  0001 C CNN "Field5"
	1    8500 3350
	0    1    1    0   
$EndComp
$Comp
L R R18
U 1 1
P 9750 3050
F 0 "R18" V 9700 3200 50  0000 C CNN
F 1 "0R" V 9750 3050 50  0000 C CNN
F 2 "Resistors_SMD:R_1206_HandSoldering" V 9680 3050 50  0001 C CNN
F 3 "" H 9750 3050 50  0001 C CNN
F 4 "distrelec.ch" V 9750 3050 60  0001 C CNN "Field4"
F 5 "300-56-961" V 9750 3050 60  0001 C CNN "Field5"
	1    9750 3050
	0    1    1    0   
$EndComp
$Comp
L R R20
U 1 1
P 9750 3150
F 0 "R20" V 9700 3300 50  0000 C CNN
F 1 "0R" V 9750 3150 50  0000 C CNN
F 2 "Resistors_SMD:R_1206_HandSoldering" V 9680 3150 50  0001 C CNN
F 3 "" H 9750 3150 50  0001 C CNN
F 4 "distrelec.ch" V 9750 3150 60  0001 C CNN "Field4"
F 5 "300-56-961" V 9750 3150 60  0001 C CNN "Field5"
	1    9750 3150
	0    1    1    0   
$EndComp
Wire Wire Line
	8650 3050 8800 3050
Wire Wire Line
	8650 3150 8800 3150
Wire Wire Line
	8650 3250 8800 3250
Wire Wire Line
	8650 3350 8800 3350
Wire Wire Line
	8350 3050 7800 3050
Wire Wire Line
	8350 3150 7800 3150
Wire Wire Line
	8350 3250 7800 3250
Wire Wire Line
	8350 3350 7800 3350
Wire Wire Line
	9300 3050 9600 3050
Wire Wire Line
	9300 3150 9600 3150
Wire Wire Line
	9900 3050 10400 3050
Wire Wire Line
	10400 3150 9900 3150
Text Label 4050 2750 0    60   ~ 0
PA_G8
Text Label 4050 2850 0    60   ~ 0
PA_G16
Wire Wire Line
	5150 4050 5150 5100
Text Label 5150 5100 1    60   ~ 0
RAK_RESET
Wire Wire Line
	5350 4050 5350 5100
Wire Wire Line
	5450 4050 5450 5100
Text Label 5450 5100 1    60   ~ 0
PA_EN_A
Text Label 5350 5100 1    60   ~ 0
RADIO_RST
Text Label 7300 5600 0    60   ~ 0
5VPWR
$Comp
L +5V #PWR040
U 1 1
P 10750 3050
F 0 "#PWR040" H 10750 2900 50  0001 C CNN
F 1 "+5V" H 10750 3190 50  0000 C CNN
F 2 "" H 10750 3050 50  0001 C CNN
F 3 "" H 10750 3050 50  0001 C CNN
	1    10750 3050
	1    0    0    -1  
$EndComp
$Comp
L +5V #PWR041
U 1 1
P 10800 1650
F 0 "#PWR041" H 10800 1500 50  0001 C CNN
F 1 "+5V" H 10800 1790 50  0000 C CNN
F 2 "" H 10800 1650 50  0001 C CNN
F 3 "" H 10800 1650 50  0001 C CNN
	1    10800 1650
	1    0    0    -1  
$EndComp
NoConn ~ 6700 2350
NoConn ~ 6700 2450
NoConn ~ 6700 2550
NoConn ~ 6700 2650
NoConn ~ 4750 2450
NoConn ~ 4750 950 
NoConn ~ 4750 1050
$EndSCHEMATC
